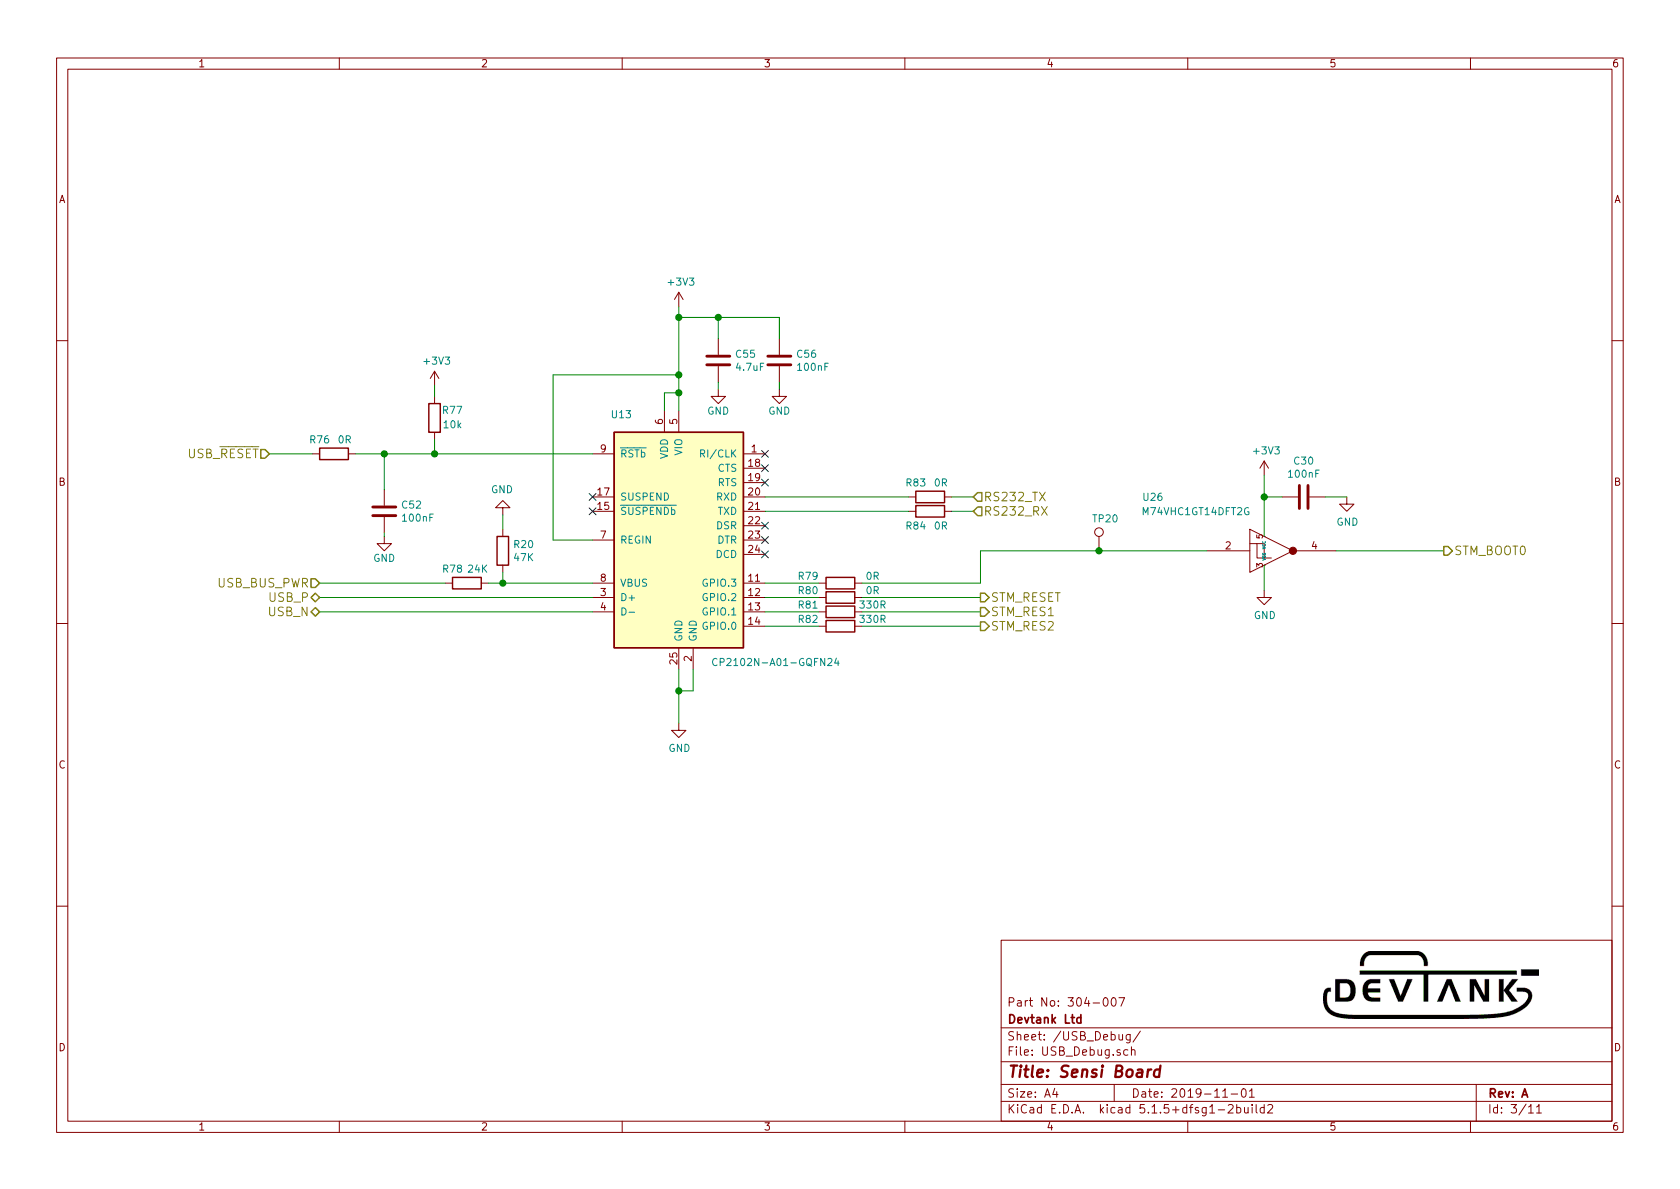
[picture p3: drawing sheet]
EESchema Schematic File Version 4
EELAYER 30 0
EELAYER END
$Descr A4 11693 8268
encoding utf-8
Sheet 3 11
Title "Sensi Board"
Date "2019-11-01"
Rev "A"
Comp "Devtank Ltd"
Comment1 "Part No: 304-007"
Comment2 ""
Comment3 ""
Comment4 ""
$EndDescr
Text HLabel 6775 3550 2    60   Input ~ 0
RS232_RX
Text HLabel 6775 3450 2    60   Input ~ 0
RS232_TX
Text HLabel 2225 4150 0    60   BiDi ~ 0
USB_P
Text HLabel 2225 4250 0    60   BiDi ~ 0
USB_N
$Comp
L Sensi_Board-rescue:CP2102N-A01-GQFN24-silabs U13
U 1 1
P 4725 3750
F 0 "U13" H 4325 4625 50  0000 C CNN
F 1 "CP2102N-A01-GQFN24" H 5400 2900 50  0000 C CNN
F 2 "Devtank_PCB_Lib:CP2102_QFN-24-1EP_4x4mm_P0.5mm_EP2.6x2.6mm_ThermalVias_0.3mm_drill" H 5175 2950 50  0001 L CNN
F 3 "http://www.silabs.com/support%20documents/technicaldocs/cp2102n-datasheet.pdf" H 4775 2700 50  0001 C CNN
F 4 "118-007" H 4725 3750 50  0001 C CNN "Devtank"
	1    4725 3750
	1    0    0    -1  
$EndComp
$Comp
L power:GND #PWR0136
U 1 1
P 4725 5025
F 0 "#PWR0136" H 4725 4775 50  0001 C CNN
F 1 "GND" H 4730 4852 50  0000 C CNN
F 2 "" H 4725 5025 50  0001 C CNN
F 3 "" H 4725 5025 50  0001 C CNN
	1    4725 5025
	1    0    0    -1  
$EndComp
Wire Wire Line
	4725 5025 4725 4800
Wire Wire Line
	4825 4650 4825 4800
Wire Wire Line
	4825 4800 4725 4800
Connection ~ 4725 4800
Wire Wire Line
	4725 4800 4725 4650
$Comp
L power:+3V3 #PWR0135
U 1 1
P 4725 2125
F 0 "#PWR0135" H 4725 1975 50  0001 C CNN
F 1 "+3V3" H 4740 2298 50  0000 C CNN
F 2 "" H 4725 2125 50  0001 C CNN
F 3 "" H 4725 2125 50  0001 C CNN
	1    4725 2125
	1    0    0    -1  
$EndComp
Wire Wire Line
	4725 2125 4725 2200
Wire Wire Line
	4625 2850 4625 2725
Wire Wire Line
	4625 2725 4725 2725
Connection ~ 4725 2725
Wire Wire Line
	4725 2725 4725 2850
Wire Wire Line
	4125 3750 3850 3750
Wire Wire Line
	3850 2600 4725 2600
Connection ~ 4725 2600
Wire Wire Line
	4725 2600 4725 2725
$Comp
L Sensi_Board-rescue:R-device R78
U 1 1
P 3250 4050
F 0 "R78" V 3150 3950 50  0000 C CNN
F 1 "24K" V 3150 4125 50  0000 C CNN
F 2 "Resistor_SMD:R_0603_1608Metric" V 3180 4050 50  0001 C CNN
F 3 "" H 3250 4050 50  0001 C CNN
F 4 "101-055" V 3250 4050 50  0001 C CNN "Devtank"
	1    3250 4050
	0    1    1    0   
$EndComp
Wire Wire Line
	4125 4050 3500 4050
Text HLabel 2225 4050 0    60   Input ~ 0
USB_BUS_PWR
Text HLabel 1875 3150 0    60   Input ~ 0
USB_~RESET
Wire Wire Line
	1875 3150 2175 3150
$Comp
L Sensi_Board-rescue:R-device R?
U 1 1
P 5850 4250
AR Path="/589A1B39/5C3AE29F" Ref="R?"  Part="1" 
AR Path="/5AFBC859/5C3AE29F" Ref="R?"  Part="1" 
AR Path="/5CA829FD/5C3AE29F" Ref="R81"  Part="1" 
F 0 "R81" V 5800 4025 50  0000 C CNN
F 1 "330R" V 5800 4475 50  0000 C CNN
F 2 "Resistor_SMD:R_0603_1608Metric" V 5780 4250 50  0001 C CNN
F 3 "" H 5850 4250 50  0000 C CNN
F 4 "101-024" V 5850 4250 60  0001 C CNN "Devtank"
	1    5850 4250
	0    1    1    0   
$EndComp
$Comp
L Sensi_Board-rescue:R-device R?
U 1 1
P 5850 4350
AR Path="/589A1B39/5C3AF9C1" Ref="R?"  Part="1" 
AR Path="/5AFBC859/5C3AF9C1" Ref="R?"  Part="1" 
AR Path="/5CA829FD/5C3AF9C1" Ref="R82"  Part="1" 
F 0 "R82" V 5800 4125 50  0000 C CNN
F 1 "330R" V 5800 4575 50  0000 C CNN
F 2 "Resistor_SMD:R_0603_1608Metric" V 5780 4350 50  0001 C CNN
F 3 "" H 5850 4350 50  0000 C CNN
F 4 "101-024" V 5850 4350 60  0001 C CNN "Devtank"
	1    5850 4350
	0    1    1    0   
$EndComp
Wire Wire Line
	5700 4350 5325 4350
Wire Wire Line
	5325 3450 6325 3450
Wire Wire Line
	5325 3550 6325 3550
$Comp
L Sensi_Board-rescue:R-device R83
U 1 1
P 6475 3450
F 0 "R83" V 6375 3350 50  0000 C CNN
F 1 "0R" V 6375 3525 50  0000 C CNN
F 2 "Resistor_SMD:R_0603_1608Metric" V 6405 3450 50  0001 C CNN
F 3 "" H 6475 3450 50  0001 C CNN
F 4 "101-005" V 6475 3450 50  0001 C CNN "Devtank"
	1    6475 3450
	0    1    1    0   
$EndComp
$Comp
L Sensi_Board-rescue:R-device R84
U 1 1
P 6475 3550
F 0 "R84" V 6575 3450 50  0000 C CNN
F 1 "0R" V 6575 3625 50  0000 C CNN
F 2 "Resistor_SMD:R_0603_1608Metric" V 6405 3550 50  0001 C CNN
F 3 "" H 6475 3550 50  0001 C CNN
F 4 "101-005" V 6475 3550 50  0001 C CNN "Devtank"
	1    6475 3550
	0    1    1    0   
$EndComp
Wire Wire Line
	6775 3450 6625 3450
Wire Wire Line
	6625 3550 6775 3550
$Comp
L Sensi_Board-rescue:R-device R76
U 1 1
P 2325 3150
F 0 "R76" V 2225 3050 50  0000 C CNN
F 1 "0R" V 2225 3225 50  0000 C CNN
F 2 "Resistor_SMD:R_0603_1608Metric" V 2255 3150 50  0001 C CNN
F 3 "" H 2325 3150 50  0001 C CNN
F 4 "101-005" V 2325 3150 50  0001 C CNN "Devtank"
	1    2325 3150
	0    1    1    0   
$EndComp
$Comp
L Sensi_Board-rescue:R-device R77
U 1 1
P 3025 2900
F 0 "R77" H 2900 2850 50  0000 C CNN
F 1 "10k" H 2900 2950 50  0000 C CNN
F 2 "Resistor_SMD:R_0603_1608Metric" V 2955 2900 50  0001 C CNN
F 3 "" H 3025 2900 50  0001 C CNN
	1    3025 2900
	-1   0    0    1   
$EndComp
Wire Wire Line
	3025 3050 3025 3150
Connection ~ 3025 3150
Wire Wire Line
	3025 3150 4125 3150
$Comp
L power:+3V3 #PWR0132
U 1 1
P 3025 2675
F 0 "#PWR0132" H 3025 2525 50  0001 C CNN
F 1 "+3V3" H 3040 2848 50  0000 C CNN
F 2 "" H 3025 2675 50  0001 C CNN
F 3 "" H 3025 2675 50  0001 C CNN
	1    3025 2675
	1    0    0    -1  
$EndComp
Wire Wire Line
	3025 2675 3025 2750
$Comp
L Sensi_Board-rescue:C-device C55
U 1 1
P 5000 2500
F 0 "C55" H 5115 2546 50  0000 L CNN
F 1 "4.7uF" H 5115 2455 50  0000 L CNN
F 2 "Capacitor_SMD:C_0402_1005Metric" H 5038 2350 50  0001 C CNN
F 3 "" H 5000 2500 50  0001 C CNN
F 4 "105-028" H 5000 2500 50  0001 C CNN "Devtank"
F 5 "X5R" H 5000 2500 50  0001 C CNN "Dielectric"
F 6 "6.3V" H 5000 2500 50  0001 C CNN "Voltage"
	1    5000 2500
	1    0    0    -1  
$EndComp
$Comp
L Sensi_Board-rescue:C-device C56
U 1 1
P 5425 2500
F 0 "C56" H 5540 2546 50  0000 L CNN
F 1 "100nF" H 5540 2455 50  0000 L CNN
F 2 "Capacitor_SMD:C_0402_1005Metric" H 5463 2350 50  0001 C CNN
F 3 "" H 5425 2500 50  0001 C CNN
F 4 "105-019" H 5425 2500 50  0001 C CNN "Devtank"
	1    5425 2500
	1    0    0    -1  
$EndComp
Wire Wire Line
	5000 2350 5000 2200
Wire Wire Line
	5000 2200 4725 2200
Connection ~ 4725 2200
Wire Wire Line
	4725 2200 4725 2600
Wire Wire Line
	5425 2350 5425 2200
Wire Wire Line
	5425 2200 5000 2200
Connection ~ 5000 2200
$Comp
L power:GND #PWR0137
U 1 1
P 5000 2700
F 0 "#PWR0137" H 5000 2450 50  0001 C CNN
F 1 "GND" H 5000 2550 50  0000 C CNN
F 2 "" H 5000 2700 50  0001 C CNN
F 3 "" H 5000 2700 50  0001 C CNN
	1    5000 2700
	1    0    0    -1  
$EndComp
$Comp
L power:GND #PWR0138
U 1 1
P 5425 2700
F 0 "#PWR0138" H 5425 2450 50  0001 C CNN
F 1 "GND" H 5425 2550 50  0000 C CNN
F 2 "" H 5425 2700 50  0001 C CNN
F 3 "" H 5425 2700 50  0001 C CNN
	1    5425 2700
	1    0    0    -1  
$EndComp
Wire Wire Line
	5425 2700 5425 2650
Wire Wire Line
	5000 2650 5000 2700
NoConn ~ 4125 3450
NoConn ~ 4125 3550
NoConn ~ 5325 3150
NoConn ~ 5325 3250
NoConn ~ 5325 3350
NoConn ~ 5325 3650
NoConn ~ 5325 3750
NoConn ~ 5325 3850
$Comp
L Sensi_Board-rescue:C-device C?
U 1 1
P 2675 3550
AR Path="/5AFBC859/5CA83BDF" Ref="C?"  Part="1" 
AR Path="/5A951BF0/5CA83BDF" Ref="C?"  Part="1" 
AR Path="/5CA829FD/5CA83BDF" Ref="C52"  Part="1" 
F 0 "C52" H 2790 3596 50  0000 L CNN
F 1 "100nF" H 2790 3505 50  0000 L CNN
F 2 "Capacitor_SMD:C_0603_1608Metric" H 2713 3400 50  0001 C CNN
F 3 "" H 2675 3550 50  0001 C CNN
	1    2675 3550
	1    0    0    -1  
$EndComp
Wire Wire Line
	2475 3150 2675 3150
$Comp
L power:GND #PWR0131
U 1 1
P 2675 3725
F 0 "#PWR0131" H 2675 3475 50  0001 C CNN
F 1 "GND" H 2675 3575 50  0000 C CNN
F 2 "" H 2675 3725 50  0001 C CNN
F 3 "" H 2675 3725 50  0001 C CNN
	1    2675 3725
	1    0    0    -1  
$EndComp
Wire Wire Line
	2225 4050 3100 4050
Wire Wire Line
	2675 3700 2675 3725
Wire Wire Line
	2675 3150 2675 3400
Connection ~ 2675 3150
Wire Wire Line
	2675 3150 3025 3150
Wire Wire Line
	5325 4250 5700 4250
$Comp
L Sensi_Board-rescue:R-device R?
U 1 1
P 5850 4150
AR Path="/589A1B39/5CA8BD2A" Ref="R?"  Part="1" 
AR Path="/5AFBC859/5CA8BD2A" Ref="R?"  Part="1" 
AR Path="/5CA829FD/5CA8BD2A" Ref="R80"  Part="1" 
F 0 "R80" V 5800 3925 50  0000 C CNN
F 1 "0R" V 5800 4375 50  0000 C CNN
F 2 "Resistor_SMD:R_0603_1608Metric" V 5780 4150 50  0001 C CNN
F 3 "" H 5850 4150 50  0000 C CNN
F 4 "101-005" V 5850 4150 60  0001 C CNN "Devtank"
	1    5850 4150
	0    1    1    0   
$EndComp
Wire Wire Line
	5325 4150 5700 4150
$Comp
L Sensi_Board-rescue:R-device R?
U 1 1
P 5850 4050
AR Path="/589A1B39/5CA8CA4A" Ref="R?"  Part="1" 
AR Path="/5AFBC859/5CA8CA4A" Ref="R?"  Part="1" 
AR Path="/5CA829FD/5CA8CA4A" Ref="R79"  Part="1" 
F 0 "R79" V 5800 3825 50  0000 C CNN
F 1 "0R" V 5800 4275 50  0000 C CNN
F 2 "Resistor_SMD:R_0603_1608Metric" V 5780 4050 50  0001 C CNN
F 3 "" H 5850 4050 50  0000 C CNN
F 4 "101-005" V 5850 4050 60  0001 C CNN "Devtank"
	1    5850 4050
	0    1    1    0   
$EndComp
Wire Wire Line
	5325 4050 5700 4050
Wire Wire Line
	6000 4050 6825 4050
Wire Wire Line
	6000 4150 6825 4150
Wire Wire Line
	6000 4250 6825 4250
Wire Wire Line
	6000 4350 6825 4350
Text HLabel 10050 3825 2    60   Output ~ 0
STM_BOOT0
Text HLabel 6825 4150 2    60   Output ~ 0
STM_RESET
Text HLabel 6825 4250 2    60   Output ~ 0
STM_RES1
Text HLabel 6825 4350 2    60   Output ~ 0
STM_RES2
Wire Wire Line
	2225 4150 4125 4150
Wire Wire Line
	2225 4250 4125 4250
Wire Wire Line
	3850 2600 3850 3750
$Comp
L device:R R20
U 1 1
P 3500 3825
F 0 "R20" H 3570 3871 50  0000 L CNN
F 1 "47K" H 3570 3780 50  0000 L CNN
F 2 "Resistor_SMD:R_0603_1608Metric" V 3430 3825 50  0001 C CNN
F 3 "" H 3500 3825 50  0001 C CNN
F 4 "101-016" H 3500 3825 50  0001 C CNN "Devtank"
	1    3500 3825
	1    0    0    -1  
$EndComp
$Comp
L power:GND #PWR0181
U 1 1
P 3500 3575
F 0 "#PWR0181" H 3500 3325 50  0001 C CNN
F 1 "GND" H 3505 3402 50  0000 C CNN
F 2 "" H 3500 3575 50  0001 C CNN
F 3 "" H 3500 3575 50  0001 C CNN
	1    3500 3575
	-1   0    0    1   
$EndComp
Wire Wire Line
	3500 3975 3500 4050
Connection ~ 3500 4050
Wire Wire Line
	3500 4050 3400 4050
Wire Wire Line
	3500 3575 3500 3675
$Comp
L Devtank:NL17SZ14 U26
U 1 1
P 8850 3825
F 0 "U26" H 8025 4200 50  0000 C CNN
F 1 "M74VHC1GT14DFT2G" H 8325 4100 50  0000 C CNN
F 2 "Package_TO_SOT_SMD:SOT-353_SC-70-5" H 8850 3825 60  0001 C CNN
F 3 "" H 8850 3825 60  0001 C CNN
	1    8850 3825
	1    0    0    -1  
$EndComp
$Comp
L Sensi_Board-rescue:Test_Point-Connector TP20
U 1 1
P 7650 3825
F 0 "TP20" H 7600 4050 50  0000 L CNN
F 1 "Test_Point" H 7708 3854 50  0001 L CNN
F 2 "TestPoint:TestPoint_THTPad_D1.0mm_Drill0.5mm" H 7850 3825 50  0001 C CNN
F 3 "~" H 7850 3825 50  0001 C CNN
	1    7650 3825
	1    0    0    -1  
$EndComp
$Comp
L power:+3V3 #PWR0125
U 1 1
P 8800 3300
F 0 "#PWR0125" H 8800 3150 50  0001 C CNN
F 1 "+3V3" H 8815 3473 50  0000 C CNN
F 2 "" H 8800 3300 50  0001 C CNN
F 3 "" H 8800 3300 50  0001 C CNN
	1    8800 3300
	1    0    0    -1  
$EndComp
$Comp
L device:C C30
U 1 1
P 9075 3450
F 0 "C30" V 8823 3450 50  0000 C CNN
F 1 "100nF" V 8914 3450 50  0000 C CNN
F 2 "Capacitor_SMD:C_0402_1005Metric" H 9113 3300 50  0001 C CNN
F 3 "" H 9075 3450 50  0001 C CNN
	1    9075 3450
	0    1    1    0   
$EndComp
$Comp
L power:GND #PWR0175
U 1 1
P 9375 3450
F 0 "#PWR0175" H 9375 3200 50  0001 C CNN
F 1 "GND" H 9380 3277 50  0000 C CNN
F 2 "" H 9375 3450 50  0001 C CNN
F 3 "" H 9375 3450 50  0001 C CNN
	1    9375 3450
	1    0    0    -1  
$EndComp
Wire Wire Line
	8800 3300 8800 3450
Wire Wire Line
	8925 3450 8800 3450
Connection ~ 8800 3450
Wire Wire Line
	8800 3450 8800 3725
$Comp
L power:GND #PWR0126
U 1 1
P 8800 4100
F 0 "#PWR0126" H 8800 3850 50  0001 C CNN
F 1 "GND" H 8805 3927 50  0000 C CNN
F 2 "" H 8800 4100 50  0001 C CNN
F 3 "" H 8800 4100 50  0001 C CNN
	1    8800 4100
	1    0    0    -1  
$EndComp
Wire Wire Line
	8800 4100 8800 3925
Wire Wire Line
	9225 3450 9375 3450
Wire Wire Line
	6825 3825 7650 3825
Wire Wire Line
	6825 3825 6825 4050
Connection ~ 7650 3825
Wire Wire Line
	7650 3825 8400 3825
Wire Wire Line
	9300 3825 10050 3825
$EndSCHEMATC
